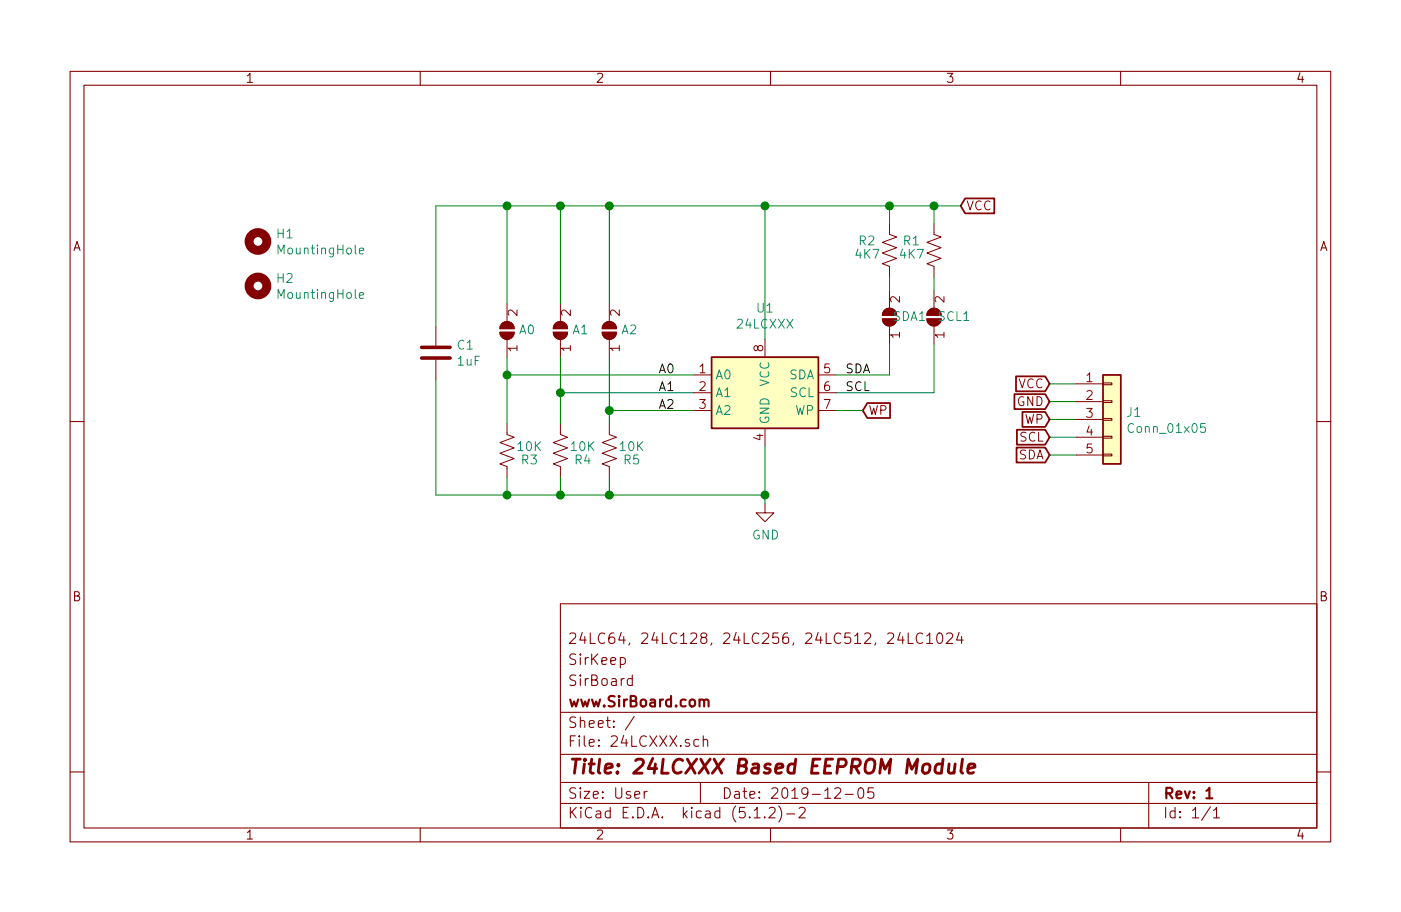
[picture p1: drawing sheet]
EESchema Schematic File Version 4
LIBS:24LCXXX-cache
EELAYER 29 0
EELAYER END
$Descr User 7874 5118
encoding utf-8
Sheet 1 1
Title "24LCXXX Based EEPROM Module"
Date "2019-12-05"
Rev "1"
Comp "www.SirBoard.com"
Comment1 "SirBoard"
Comment2 "SirKeep"
Comment3 "24LC64, 24LC128, 24LC256, 24LC512, 24LC1024"
Comment4 ""
$EndDescr
Text GLabel 5900 2150 0    50   Input ~ 0
VCC
Text GLabel 5900 2250 0    50   Input ~ 0
GND
Text GLabel 5900 2450 0    50   Input ~ 0
SCL
Text GLabel 5900 2550 0    50   Input ~ 0
SDA
Wire Wire Line
	6050 2150 5900 2150
Wire Wire Line
	5900 2250 6050 2250
Wire Wire Line
	6050 2450 5900 2450
Wire Wire Line
	5900 2550 6050 2550
$Comp
L Device:R_US R1
U 1 1
P 5250 1400
F 0 "R1" H 5325 1350 50  0000 L CNN
F 1 "4K7" H 5300 1425 50  0000 L CNN
F 2 "Resistor_SMD:R_0603_1608Metric" V 5290 1390 50  0001 C CNN
F 3 "~" H 5250 1400 50  0001 C CNN
F 4 "C99782" H 5250 1400 50  0001 C CNN "Part"
	1    5250 1400
	-1   0    0    1   
$EndComp
$Comp
L Jumper:SolderJumper_2_Open SCL1
U 1 1
P 5250 1775
F 0 "SCL1" V 5250 1888 50  0000 C CNN
F 1 "SolderJumper_2_Open" H 5250 1888 50  0001 C CNN
F 2 "Jumper:SolderJumper-2_P1.3mm_Open_RoundedPad1.0x1.5mm" H 5250 1775 50  0001 C CNN
F 3 "~" H 5250 1775 50  0001 C CNN
	1    5250 1775
	0    1    -1   0   
$EndComp
$Comp
L Jumper:SolderJumper_2_Open SDA1
U 1 1
P 5000 1775
F 0 "SDA1" V 5000 1888 50  0000 C CNN
F 1 "SolderJumper_2_Open" H 5000 1888 50  0001 C CNN
F 2 "Jumper:SolderJumper-2_P1.3mm_Open_RoundedPad1.0x1.5mm" H 5000 1775 50  0001 C CNN
F 3 "~" H 5000 1775 50  0001 C CNN
	1    5000 1775
	0    1    -1   0   
$EndComp
$Comp
L Device:R_US R2
U 1 1
P 5000 1400
F 0 "R2" H 5075 1350 50  0000 L CNN
F 1 "4K7" H 5050 1425 50  0000 L CNN
F 2 "Resistor_SMD:R_0603_1608Metric" V 5040 1390 50  0001 C CNN
F 3 "~" H 5000 1400 50  0001 C CNN
F 4 "C99782" H 5000 1400 50  0001 C CNN "Part"
	1    5000 1400
	-1   0    0    1   
$EndComp
Wire Wire Line
	5000 2100 4700 2100
Wire Wire Line
	4700 2200 5250 2200
Wire Wire Line
	5250 1150 5250 1250
Wire Wire Line
	5000 1250 5000 1150
Wire Wire Line
	5250 1150 5000 1150
Wire Wire Line
	5250 1625 5250 1550
Wire Wire Line
	5000 1550 5000 1625
Wire Wire Line
	5000 1925 5000 2100
Wire Wire Line
	5250 1925 5250 2200
Text Label 4750 2200 0    50   ~ 0
SCL
Text Label 4750 2100 0    50   ~ 0
SDA
Text GLabel 5900 2350 0    50   Input ~ 0
WP
Wire Wire Line
	6050 2350 5900 2350
$Comp
L Device:C C1
U 1 1
P 2450 1975
F 0 "C1" H 2565 2020 50  0000 L CNN
F 1 "1uF" H 2565 1930 50  0000 L CNN
F 2 "Capacitor_SMD:C_0805_2012Metric" H 2488 1825 50  0001 C CNN
F 3 "~" H 2450 1975 50  0001 C CNN
F 4 "C396719" H 2450 1975 50  0001 C CNN "Part"
	1    2450 1975
	1    0    0    -1  
$EndComp
$Comp
L power:GND #PWR0101
U 1 1
P 4300 2825
F 0 "#PWR0101" H 4300 2575 50  0001 C CNN
F 1 "GND" H 4304 2653 50  0000 C CNN
F 2 "" H 4300 2825 50  0001 C CNN
F 3 "" H 4300 2825 50  0001 C CNN
	1    4300 2825
	1    0    0    -1  
$EndComp
$Comp
L Memory_EEPROM:24LC1025 U1
U 1 1
P 4300 2200
F 0 "U1" H 4300 2678 50  0000 C CNN
F 1 "24LCXXX" H 4300 2588 50  0000 C CNN
F 2 "Package_SO:SOIC-8_3.9x4.9mm_P1.27mm" H 4300 2200 50  0001 C CNN
F 3 "http://ww1.microchip.com/downloads/en/DeviceDoc/21941B.pdf" H 4300 2200 50  0001 C CNN
F 4 "C7999; C79984; C79989; C79990; C79991" H 4300 2200 50  0001 C CNN "Part"
	1    4300 2200
	1    0    0    -1  
$EndComp
Wire Wire Line
	5000 1150 4300 1150
Wire Wire Line
	4300 1150 4300 1900
Connection ~ 5000 1150
$Comp
L Connector_Generic:Conn_01x05 J1
U 1 1
P 6250 2350
F 0 "J1" H 6329 2392 50  0000 L CNN
F 1 "Conn_01x05" H 6329 2302 50  0000 L CNN
F 2 "Connector_PinHeader_2.54mm:PinHeader_1x05_P2.54mm_Vertical" H 6250 2350 50  0001 C CNN
F 3 "~" H 6250 2350 50  0001 C CNN
	1    6250 2350
	1    0    0    -1  
$EndComp
Wire Wire Line
	4300 2500 4300 2775
Text GLabel 4850 2300 2    50   Input ~ 0
WP
Wire Wire Line
	4700 2300 4850 2300
$Comp
L Device:R_US R5
U 1 1
P 3425 2525
F 0 "R5" H 3500 2475 50  0000 L CNN
F 1 "10K" H 3475 2550 50  0000 L CNN
F 2 "Resistor_SMD:R_0603_1608Metric" V 3465 2515 50  0001 C CNN
F 3 "~" H 3425 2525 50  0001 C CNN
F 4 "C99198" H 3425 2525 50  0001 C CNN "Part"
	1    3425 2525
	1    0    0    -1  
$EndComp
$Comp
L Device:R_US R4
U 1 1
P 3150 2525
F 0 "R4" H 3225 2475 50  0000 L CNN
F 1 "10K" H 3200 2550 50  0000 L CNN
F 2 "Resistor_SMD:R_0603_1608Metric" V 3190 2515 50  0001 C CNN
F 3 "~" H 3150 2525 50  0001 C CNN
F 4 "C99198" H 3150 2525 50  0001 C CNN "Part"
	1    3150 2525
	1    0    0    -1  
$EndComp
$Comp
L Device:R_US R3
U 1 1
P 2850 2525
F 0 "R3" H 2925 2475 50  0000 L CNN
F 1 "10K" H 2900 2550 50  0000 L CNN
F 2 "Resistor_SMD:R_0603_1608Metric" V 2890 2515 50  0001 C CNN
F 3 "~" H 2850 2525 50  0001 C CNN
F 4 "C99198" H 2850 2525 50  0001 C CNN "Part"
	1    2850 2525
	1    0    0    -1  
$EndComp
$Comp
L Jumper:SolderJumper_2_Open A1
U 1 1
P 3150 1850
F 0 "A1" V 3150 1963 50  0000 C CNN
F 1 "SolderJumper_2_Open" H 3150 1963 50  0001 C CNN
F 2 "Jumper:SolderJumper-2_P1.3mm_Open_RoundedPad1.0x1.5mm" H 3150 1850 50  0001 C CNN
F 3 "~" H 3150 1850 50  0001 C CNN
	1    3150 1850
	0    1    -1   0   
$EndComp
$Comp
L Jumper:SolderJumper_2_Open A0
U 1 1
P 2850 1850
F 0 "A0" V 2850 1963 50  0000 C CNN
F 1 "SolderJumper_2_Open" H 2850 1963 50  0001 C CNN
F 2 "Jumper:SolderJumper-2_P1.3mm_Open_RoundedPad1.0x1.5mm" H 2850 1850 50  0001 C CNN
F 3 "~" H 2850 1850 50  0001 C CNN
	1    2850 1850
	0    1    -1   0   
$EndComp
$Comp
L Jumper:SolderJumper_2_Open A2
U 1 1
P 3425 1850
F 0 "A2" V 3425 1963 50  0000 C CNN
F 1 "SolderJumper_2_Open" H 3425 1963 50  0001 C CNN
F 2 "Jumper:SolderJumper-2_P1.3mm_Open_RoundedPad1.0x1.5mm" H 3425 1850 50  0001 C CNN
F 3 "~" H 3425 1850 50  0001 C CNN
	1    3425 1850
	0    1    -1   0   
$EndComp
Wire Wire Line
	2850 2000 2850 2100
Wire Wire Line
	3425 2000 3425 2300
Wire Wire Line
	3900 2100 2850 2100
Connection ~ 2850 2100
Wire Wire Line
	2850 2100 2850 2375
Wire Wire Line
	3150 2375 3150 2200
Wire Wire Line
	3900 2200 3150 2200
Connection ~ 3150 2200
Wire Wire Line
	3150 2200 3150 2000
Wire Wire Line
	3900 2300 3425 2300
Connection ~ 3425 2300
Wire Wire Line
	3425 2300 3425 2375
Wire Wire Line
	2850 2675 2850 2775
Wire Wire Line
	2850 2775 3150 2775
Wire Wire Line
	3425 2775 3425 2675
Wire Wire Line
	3150 2675 3150 2775
Connection ~ 3150 2775
Wire Wire Line
	3150 2775 3425 2775
Wire Wire Line
	3425 2775 4300 2775
Connection ~ 3425 2775
Connection ~ 4300 2775
Wire Wire Line
	4300 2775 4300 2825
Wire Wire Line
	4300 1150 3425 1150
Wire Wire Line
	2850 1150 2850 1700
Connection ~ 4300 1150
Wire Wire Line
	3150 1700 3150 1150
Connection ~ 3150 1150
Wire Wire Line
	3150 1150 2850 1150
Wire Wire Line
	3425 1700 3425 1150
Connection ~ 3425 1150
Wire Wire Line
	3425 1150 3150 1150
Wire Wire Line
	2450 1825 2450 1150
Wire Wire Line
	2450 1150 2850 1150
Connection ~ 2850 1150
Wire Wire Line
	2450 2125 2450 2775
Wire Wire Line
	2450 2775 2850 2775
Connection ~ 2850 2775
$Comp
L Mechanical:MountingHole H1
U 1 1
P 1450 1350
F 0 "H1" H 1550 1395 50  0000 L CNN
F 1 "MountingHole" H 1550 1305 50  0000 L CNN
F 2 "SirBoardLibrary:MountingHole_M2.5_SirBoard" H 1450 1350 50  0001 C CNN
F 3 "~" H 1450 1350 50  0001 C CNN
	1    1450 1350
	1    0    0    -1  
$EndComp
$Comp
L Mechanical:MountingHole H2
U 1 1
P 1450 1600
F 0 "H2" H 1550 1645 50  0000 L CNN
F 1 "MountingHole" H 1550 1555 50  0000 L CNN
F 2 "SirBoardLibrary:MountingHole_M2.5_SirBoard" H 1450 1600 50  0001 C CNN
F 3 "~" H 1450 1600 50  0001 C CNN
	1    1450 1600
	1    0    0    -1  
$EndComp
Text Label 3700 2100 0    50   ~ 0
A0
Text Label 3700 2200 0    50   ~ 0
A1
Text Label 3700 2300 0    50   ~ 0
A2
Text GLabel 5400 1150 2    50   Input ~ 0
VCC
Wire Wire Line
	5400 1150 5250 1150
Connection ~ 5250 1150
$EndSCHEMATC
